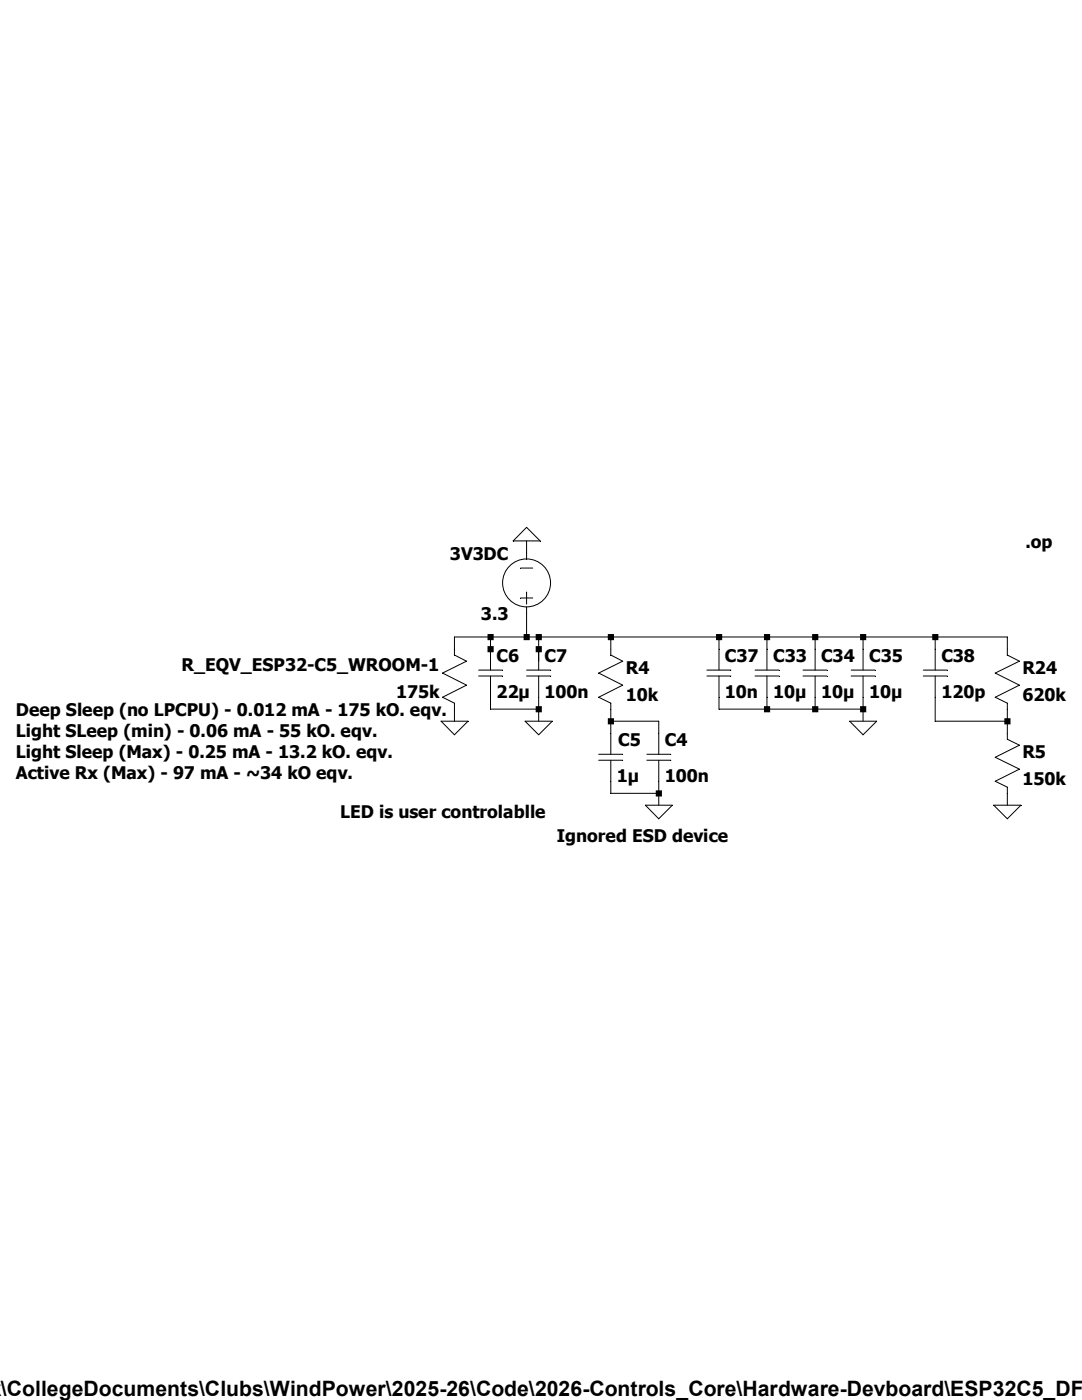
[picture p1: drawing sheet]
Version 4.1
SHEET 1 880 680
WIRE 144 48 144 32
WIRE 96 160 48 160
WIRE 144 160 144 128
WIRE 144 160 96 160
WIRE 160 160 144 160
WIRE 256 160 160 160
WIRE 400 160 256 160
WIRE 464 160 400 160
WIRE 528 160 464 160
WIRE 592 160 528 160
WIRE 688 160 592 160
WIRE 784 160 688 160
WIRE 48 176 48 160
WIRE 96 176 96 160
WIRE 160 176 160 160
WIRE 256 176 256 160
WIRE 400 176 400 160
WIRE 464 176 464 160
WIRE 528 176 528 160
WIRE 592 176 592 160
WIRE 688 176 688 160
WIRE 784 176 784 160
WIRE 96 192 96 176
WIRE 160 192 160 176
WIRE 96 256 96 240
WIRE 160 256 160 240
WIRE 160 256 96 256
WIRE 400 256 400 240
WIRE 464 256 464 240
WIRE 464 256 400 256
WIRE 528 256 528 240
WIRE 528 256 464 256
WIRE 592 256 592 240
WIRE 592 256 528 256
WIRE 48 272 48 256
WIRE 160 272 160 256
WIRE 256 272 256 256
WIRE 320 272 256 272
WIRE 592 272 592 256
WIRE 688 272 688 240
WIRE 784 272 784 256
WIRE 784 272 688 272
WIRE 256 288 256 272
WIRE 320 288 320 272
WIRE 784 288 784 272
WIRE 256 368 256 352
WIRE 320 368 320 352
WIRE 320 368 256 368
WIRE 320 384 320 368
WIRE 784 384 784 368
FLAG 144 32 0
FLAG 48 272 0
FLAG 160 272 0
FLAG 320 384 0
FLAG 592 272 0
FLAG 784 384 0
SYMBOL voltage 144 144 R180
WINDOW 0 24 96 Left 2
WINDOW 3 24 16 Left 2
SYMATTR InstName 3V3DC
SYMATTR Value 3.3
SYMBOL res 64 272 R180
WINDOW 0 36 76 Left 2
WINDOW 3 36 40 Left 2
SYMATTR InstName R_EQV_ESP32-C5_WROOM-1
SYMATTR Value 175k
SYMBOL cap 80 176 R0
SYMATTR InstName C6
SYMATTR Value 22µ
SYMBOL cap 144 176 R0
SYMATTR InstName C7
SYMATTR Value 100n
SYMBOL res 240 160 R0
SYMATTR InstName R4
SYMATTR Value 10k
SYMBOL cap 240 288 R0
WINDOW 0 26 8 Left 2
SYMATTR InstName C5
SYMATTR Value 1µ
SYMBOL cap 304 288 R0
SYMATTR InstName C4
SYMATTR Value 100n
SYMBOL cap 384 176 R0
SYMATTR InstName C37
SYMATTR Value 10n
SYMBOL cap 448 176 R0
SYMATTR InstName C33
SYMATTR Value 10µ
SYMBOL cap 512 176 R0
SYMATTR InstName C34
SYMATTR Value 10µ
SYMBOL cap 576 176 R0
SYMATTR InstName C35
SYMATTR Value 10µ
SYMBOL cap 672 176 R0
SYMATTR InstName C38
SYMATTR Value 120p
SYMBOL res 768 160 R0
SYMATTR InstName R24
SYMATTR Value 620k
SYMBOL res 768 272 R0
SYMATTR InstName R5
SYMATTR Value 150k
TEXT -536 256 Left 2 ;Deep Sleep (no LPCPU) - 0.012 mA - 175 kO. eqv.\nLight SLeep (min) - 0.06 mA - 55 kO. eqv.\nLight Sleep (Max) - 0.25 mA - 13.2 kO. eqv.\nActive Rx (Max) - 97 mA - ~34 kO eqv.
TEXT 184 424 Left 2 ;Ignored ESD device
TEXT -104 392 Left 2 ;LED is user controlablle
TEXT 808 32 Left 2 !.op
